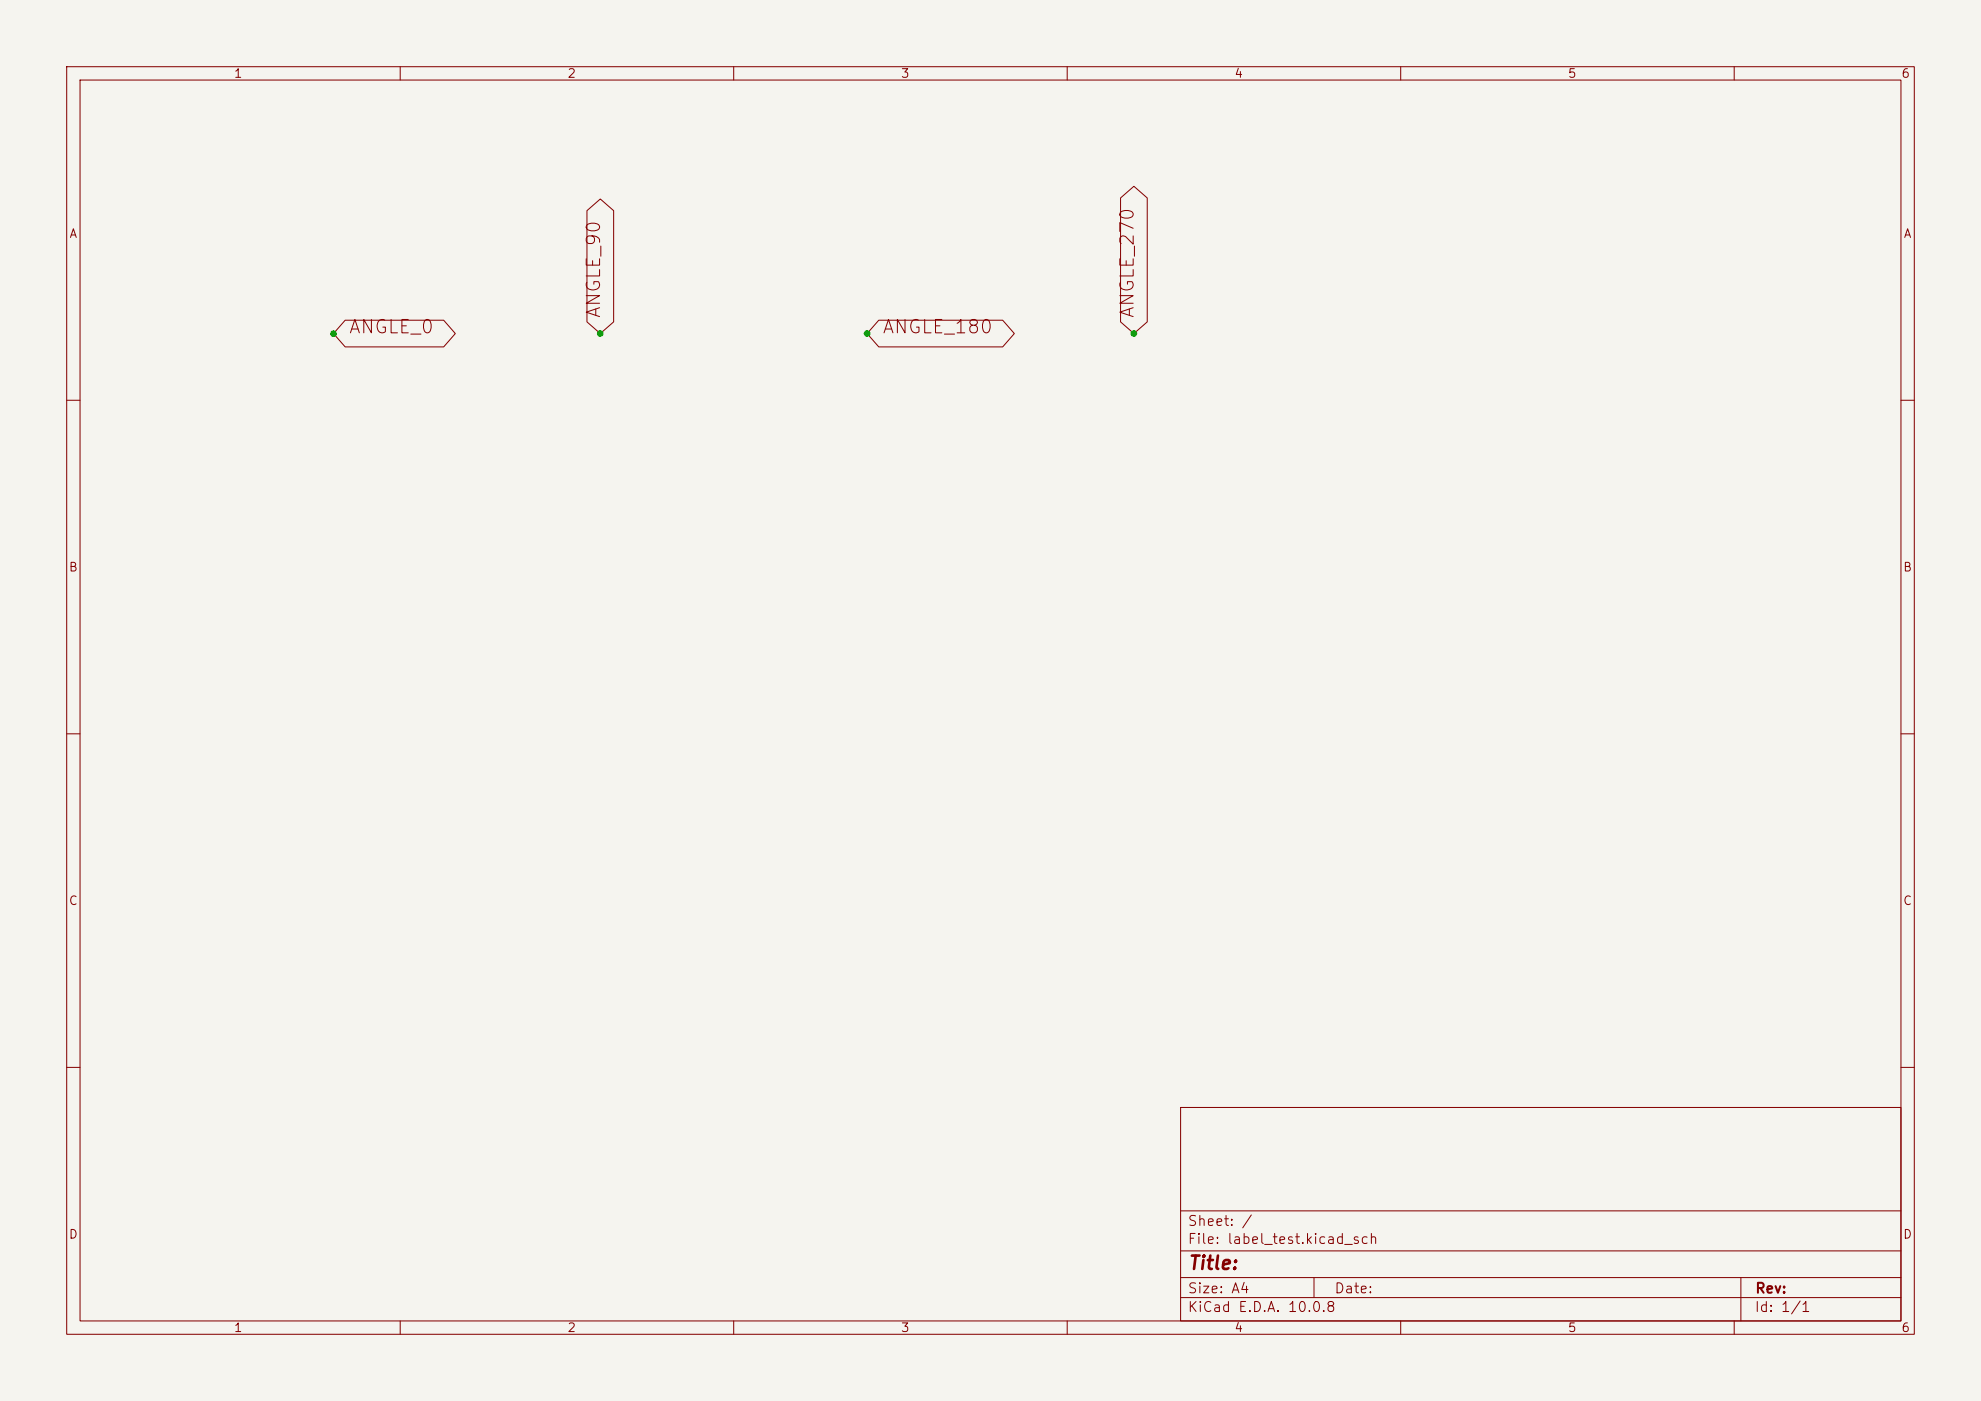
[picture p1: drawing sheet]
<svg xmlns="http://www.w3.org/2000/svg" width="297mm" height="210mm" viewBox="0 0 297 210" stroke-linecap="round" stroke-linejoin="round" font-family="sans-serif">
<path d="M0 0h297v210h-297z" fill="#f5f4ef" stroke="#f5f4ef" stroke-width=".15"/>
<g fill="none" stroke="#840000" stroke-width=".15">
<path d="M10 10h277v190h-277zM12 12h273v186h-273zM60 10v2M110 10v2M160 10v2M210 10v2M260 10v2M88 31.6l2-1.8 2 1.8v16.7l-2 1.7-2-1.7zM168 29.7l2-1.8 2 1.8v18.6l-2 1.7-2-1.7zM51.7 48h14.8l1.8 2-1.8 2h-14.8l-1.7-2zM131.7 48h18.6l1.8 2-1.8 2h-18.6l-1.7-2zM10 60h2"/>
<path d="M285 60h2M10 110h2M285 110h2M10 160h2M177 166h108v32h-108zM285 160h2M60 198v2M110 198v2M160 198v2M177 194.5h108M177 191.5h108M177 187.5h108"/>
<path d="M177 181.5h108M197 191.5v3M210 198v2M260 198v2M261 191.5v6.5"/>
</g>
<g fill="#009600">
<circle cx="50" cy="50" r=".5"/>
<circle cx="90" cy="50" r=".5"/>
<circle cx="130" cy="50" r=".5"/>
<circle cx="170" cy="50" r=".5"/>
</g>
<g font-size="2" fill="#840000">
<text x="90.5" y="47.8" transform="rotate(-90 90.5 47.8)">ANGLE_90</text>
<text x="170.5" y="47.8" transform="rotate(-90 170.5 47.8)">ANGLE_270</text>
<text x="52.2" y="50.5">ANGLE_0</text>
<text x="132.2" y="50.5">ANGLE_180</text>
<text x="178" y="190.8">Title:</text>
</g>
<g font-size="1.5" fill="#840000">
<text x="178" y="184.1">Sheet: /</text>
<text x="178" y="186.8">File: label_test.kicad_sch</text>
<text x="178" y="197">KiCad E.D.A. 10.0.8</text>
<text x="178" y="194.2">Size: A4</text>
<text x="200" y="194.2">Date:</text>
<text x="263" y="197">Id: 1/1</text>
<text x="263" y="194.2">Rev:</text>
</g>
<g font-size="1.3" fill="#840000">
<text x="35" y="12">1</text>
<text x="85" y="12">2</text>
<text x="135" y="12">3</text>
<text x="185" y="12">4</text>
<text x="235" y="12">5</text>
<text x="285" y="12">6</text>
<text x="10.3" y="36">A</text>
<text x="285.3" y="36">A</text>
<text x="10.2" y="86">B</text>
<text x="285.2" y="86">B</text>
<text x="10.2" y="136">C</text>
<text x="285.2" y="136">C</text>
<text x="10.2" y="186">D</text>
<text x="285.2" y="186">D</text>
<text x="35" y="200">1</text>
<text x="85" y="200">2</text>
<text x="135" y="200">3</text>
<text x="185" y="200">4</text>
<text x="235" y="200">5</text>
<text x="285" y="200">6</text>
</g>
</svg>
